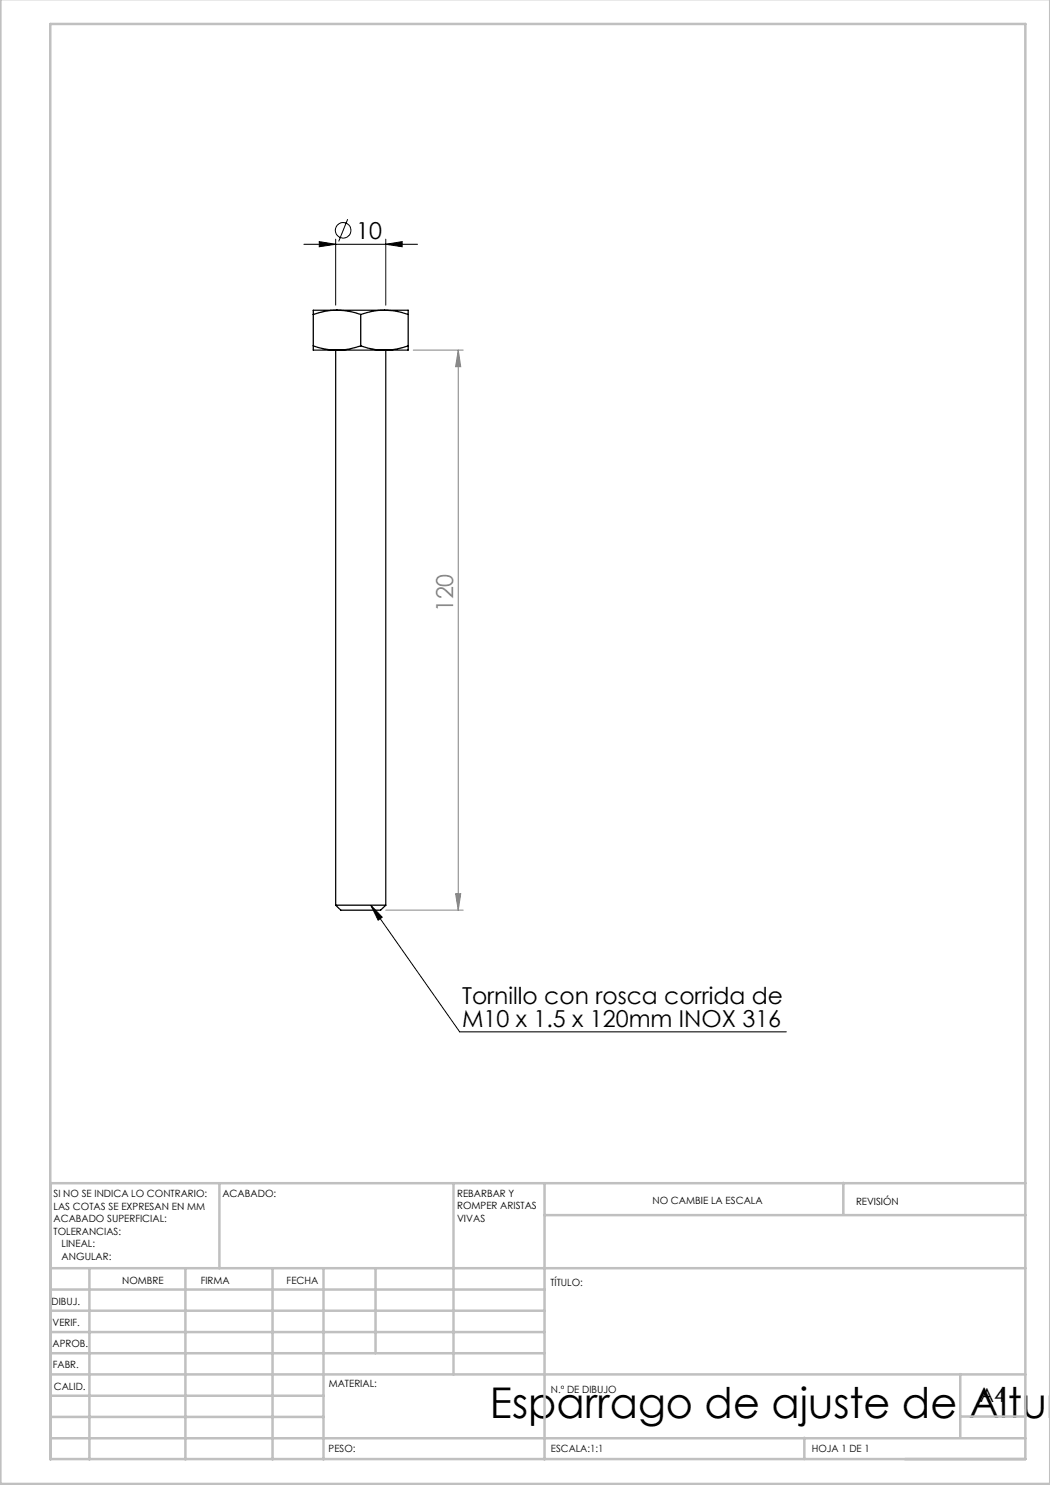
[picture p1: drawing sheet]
<svg xmlns="http://www.w3.org/2000/svg" width="210mm" height="297mm" viewBox="0 0 210 297" stroke-linecap="round" stroke-linejoin="round" font-family="sans-serif">
<g fill="none" stroke="#000" stroke-width=".2">
<path d="M60.8 48.9h22.7M63.9 48.3l3.2 .6-3.2 .5zM67.1 47.8v13.2M69.5 43.8l-1.8 4.5M77.2 48.9l3.2-.6v1.1zM77.2 47.8v13.2M74.2 181l17.7 25.4h65.4M74.2 181l2.2 2.4-.8 .6z"/>
<circle cx="68.6" cy="46.1" r="1.55"/>
</g>
<path d="M82.7 70h9.9M91.7 70l.4 3.3h-1zM91.7 70v112M91.1 178.7h1l-.4 3.3zM77.2 182h15.4" fill="none" stroke="#808080" stroke-width=".2"/>
<g fill="none" stroke="#c0c0c0" stroke-width=".5">
<path d="M.1 -.1v296.9h209.9v-296.9M10.1 4.8h195v287h-195zM43.9 236.6v17M90.7 236.6v38.3M108.9 236.6v55.3M168.7 236.6v6.3M205.1 236.6h-195v55.3M10.1 253.6h195M10.1 257.9h98.8M17.9 253.6v38.3M37.1 253.6v38.3M54.5 253.6v38.3"/>
<path d="M64.7 253.6v38.3M75.1 253.6v17M108.9 243h96.2M10.1 270.6h98.8M10.1 266.4h98.8M10.1 262.1h98.8M10.1 279.1h54.6M10.1 274.9h195M192.1 274.8v12.7M10.1 287.7h195M10.1 283.4h54.6M160.9 287.5v4.3"/>
<path d="M192.1 283.3h13"/>
</g>
<g fill="#000">
<path d="M74.2 181l2.2 2.4-.8 .6z"/>
<path d="M63.9 48.3l3.2 .6-3.2 .5zM77.2 48.9l3.2-.6v1.1z"/>
</g>
<path d="M91.1 178.7h1l-.4 3.3zM91.7 70l.4 3.3h-1z" fill="#808080"/>
<g fill="none" stroke="#000" stroke-width=".25">
<path d="M62.7 69.2a14.1 14.1 0 0 0 4.7 .8M62.7 69.2v.8h4.7M62.7 62.9v6.3M67.1 70v111M67.4 70h9.5M67.4 62.1a13.5 13.5 0 0 0-4.7 .8M67.4 62.1h.3a14.4 14.4 0 0 1 4.4 .8M67.4 62.1h9.5M67.4 62.1h-4.7v.8M72.1 69.2a14.6 14.6 0 0 0 4.8 .8M72.1 69.2a13.5 13.5 0 0 1-4.7 .8M72.1 62.9v6.3"/>
<path d="M76.9 62.1a13.5 13.5 0 0 0-4.8 .8M76.9 62.1h.3a14.4 14.4 0 0 1 4.4 .8M76.9 62.1h4.7v.8M77.2 70v111M81.6 69.2a13.5 13.5 0 0 1-4.7 .8M81.6 69.2v.8h-4.7M81.6 62.9v6.3M67.1 181h10.1M67.1 181l1.1 1h7.9l1.1-1"/>
</g>
<text font-size="8.5" x="98" y="283.5">Esparrago de ajuste de Altur</text>
<g font-size="4.7">
<text x="71.2" y="47.8">10</text>
<text x="92.4" y="200.8">Tornillo con rosca corrida de</text>
<text x="92.4" y="205.3">M10 x 1.5 x 120mm INOX 316</text>
</g>
<text font-size="4.7" fill="#808080" x="90.7" y="122.5" transform="rotate(-90 90.7 122.5)">120</text>
<text font-size="3.9" x="196" y="280.4">A4</text>
<g font-size="2">
<text x="10.7" y="239.5">SI NO SE INDICA LO CONTRARIO:</text>
<text x="44.5" y="239.5">ACABADO:</text>
<text x="91.4" y="239.4">REBARBAR Y</text>
<text x="10.7" y="242">LAS COTAS SE EXPRESAN EN MM</text>
<text x="10.7" y="244.5">ACABADO SUPERFICIAL:</text>
<text x="91.4" y="241.9">ROMPER ARISTAS</text>
<text x="91.4" y="244.4">VIVAS</text>
<text x="130.5" y="240.8">NO CAMBIE LA ESCALA</text>
<text x="171.2" y="241">REVISIÓN</text>
<text x="10.7" y="247">TOLERANCIAS:</text>
<text x="12.3" y="249.5">LINEAL:</text>
<text x="12.3" y="252">ANGULAR:</text>
<text x="24.4" y="256.9">NOMBRE</text>
<text x="40.1" y="256.8">FIRMA</text>
<text x="57.3" y="256.8">FECHA</text>
<text x="110.1" y="257.1">TÍTULO:</text>
<text x="10.3" y="260.9">DIBUJ.</text>
<text x="10.5" y="269.3">APROB.</text>
<text x="10.5" y="265.2">VERIF.</text>
<text x="10.6" y="273.6">FABR.</text>
<text x="10.8" y="278">CALID.</text>
<text x="65.8" y="277.4">MATERIAL:</text>
<text x="110.2" y="278.5">N.º DE DIBUJO</text>
<text x="65.7" y="290.4">PESO:</text>
<text x="110.2" y="290.5">ESCALA:1:1</text>
<text x="162.4" y="290.4">HOJA 1 DE 1</text>
</g>
</svg>
